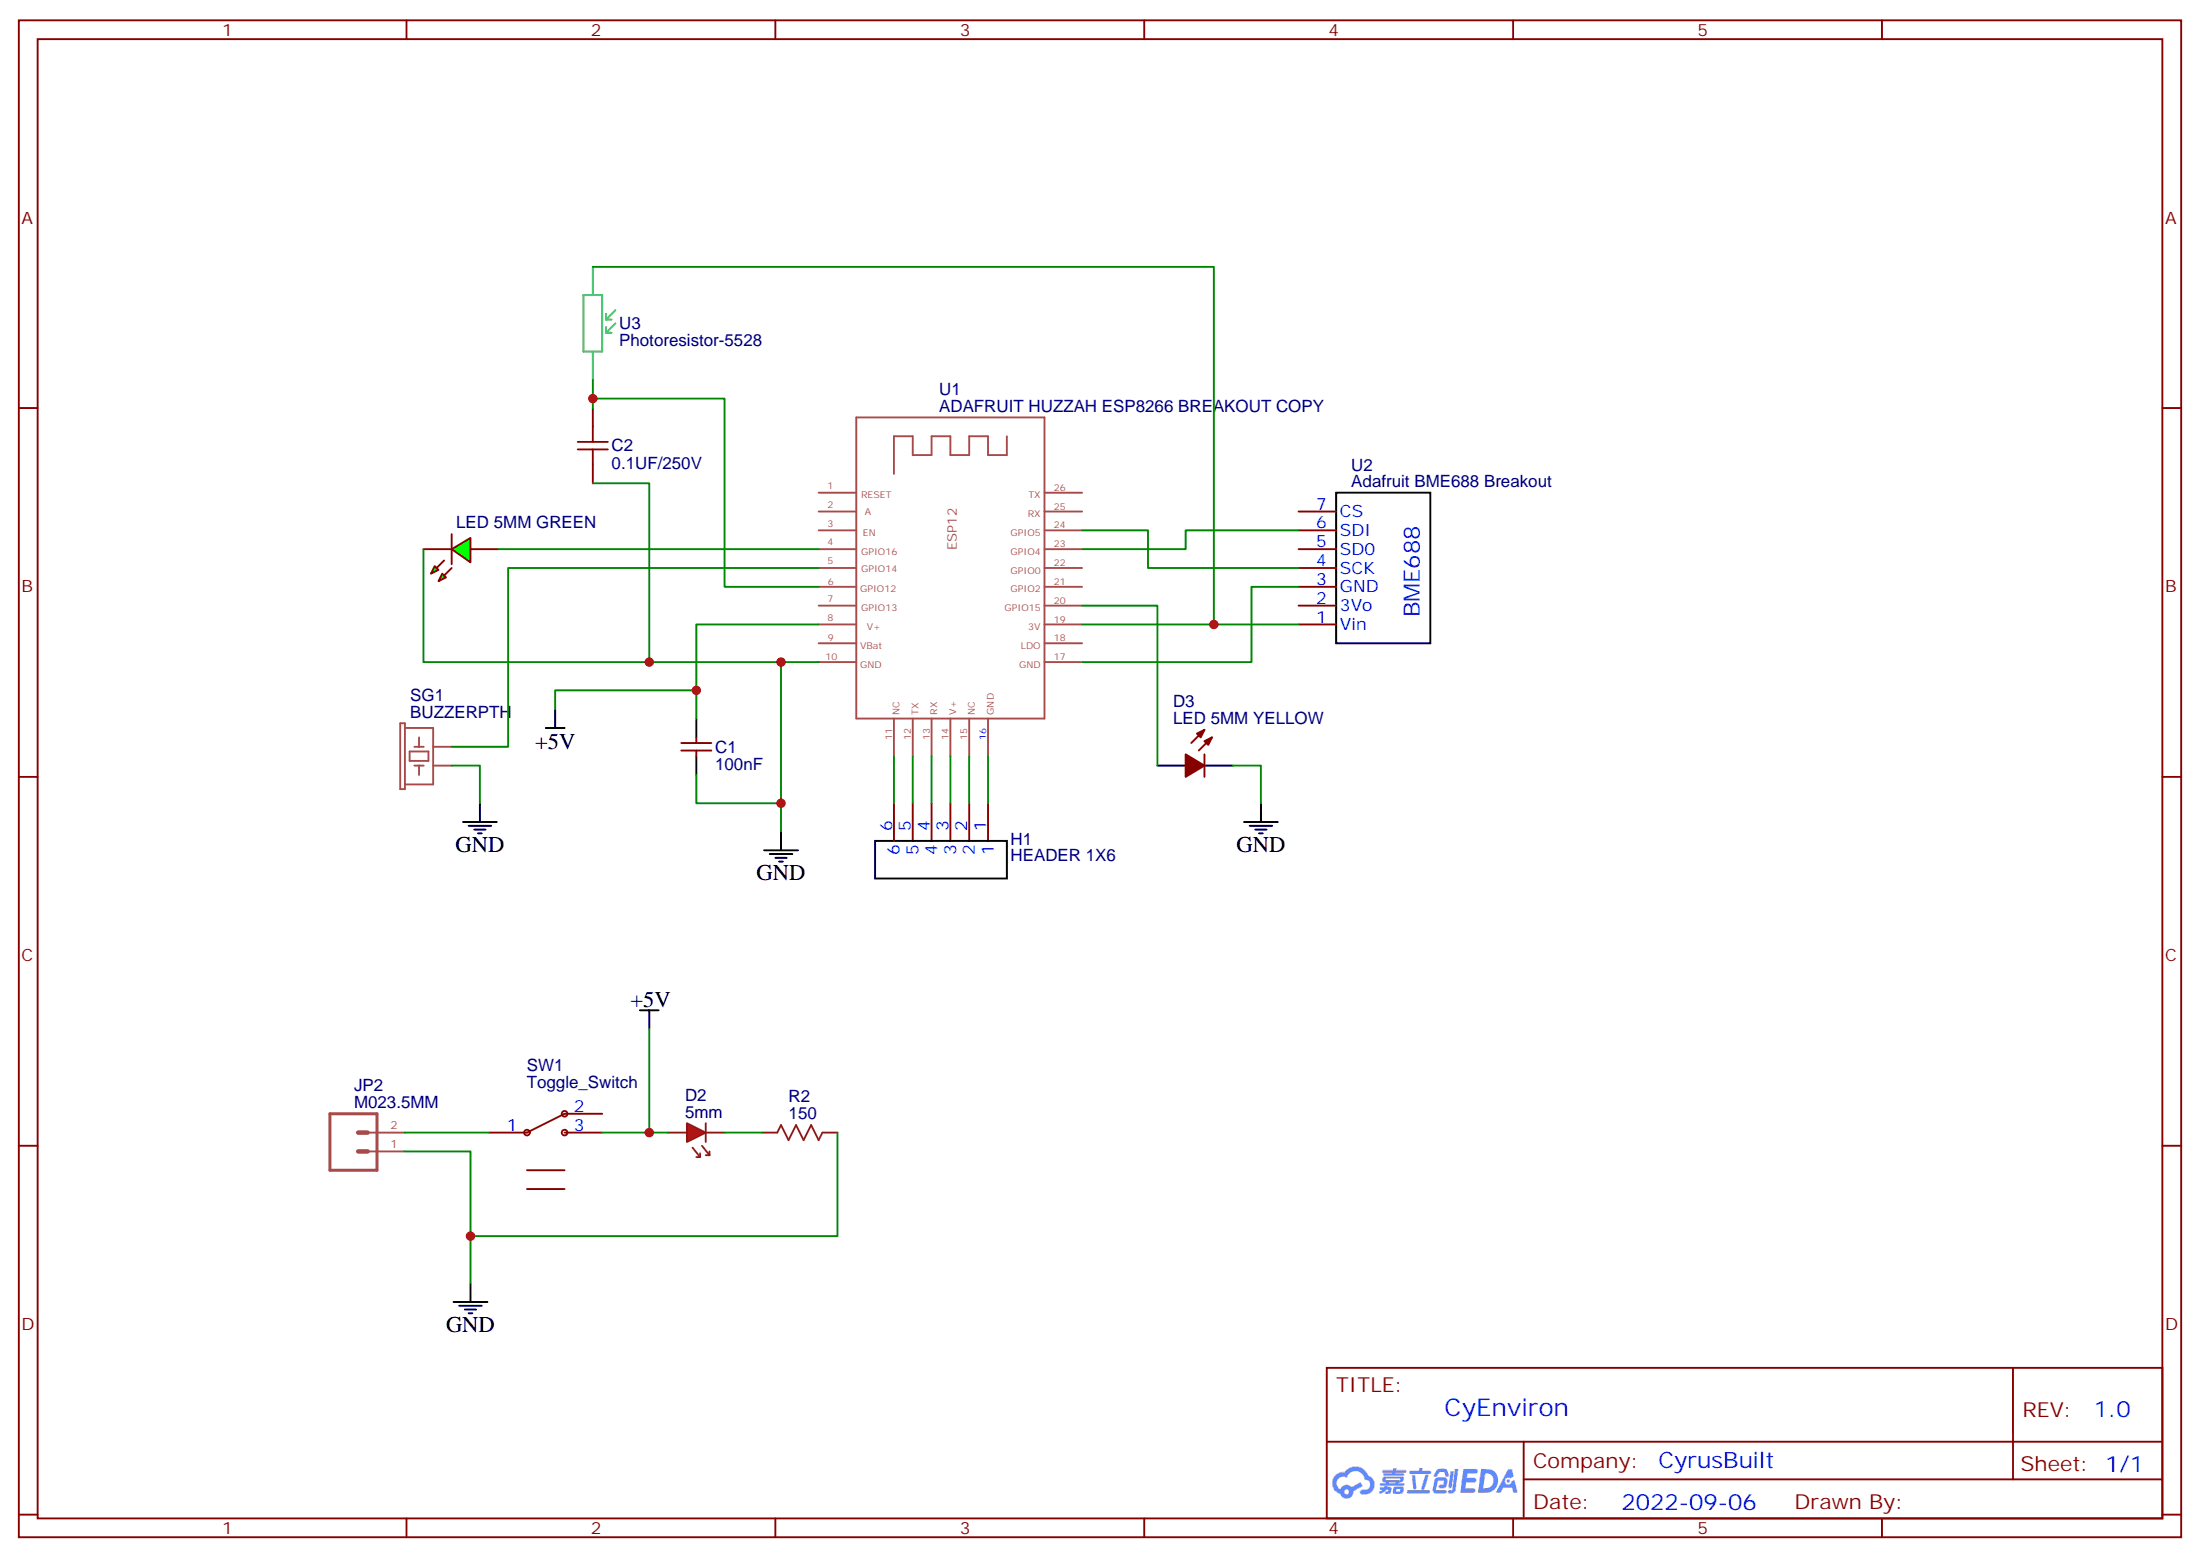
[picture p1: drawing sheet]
# EasyEDA schematic SCH_CyEnviron.json
TITLE: CyEnviron; REV: 1.0; Date: 2022-09-06; Sheet: 1/1; Company: CyrusBuilt

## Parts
C1  100nF  [100NF]
C2  0.1UF/250V  [CAP-TH_L8.8-W3.6-P7.30-D0.5]
D1  LED 5MM GREEN  [LED 5MM GREEN]
D2  5mm  [PKG-LED-5MM-RED]
D3  LED 5MM YELLOW  [LED 5MM YELLOW]
H1  HEADER 1X6  [HEADER-1X6-2.54MM]
JP2  M023.5MM  [SCREWTERMINAL-3.5MM-2]
R2  150  [PKG-0.25W RESISTOR]
SG1  BUZZERPTH  [BUZZER-12MM]
SW1  Toggle_Switch  [SPDT_TOGGLE_SWITCH]
U1  ADAFRUIT HUZZAH ESP8266 BREAKOUT COPY  [HUZZAH 8266]
U2  Adafruit BME688 Breakout  [ADAFRUIT BME688 BREAKOUT]
U3  Photoresistor-5528  [SNR2-3.0]

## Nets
+5V: C1.2 D2.1 SW1.3 U1.8(V+)
GND: C1.1 C2.2 D1.2 D3.2(K) JP2.1 R2.2 SG1.+(1) U1.10(GND)
D2_2: D2.2 R2.1
JP2_2: JP2.2 SW1.1
U1_4: D1.1 U1.4(GPIO16)
U1_5: SG1.-(2) U1.5(GPIO14)
U1_6: C2.1 U1.6(GPIO12) U3.2(P$2)
U1_11: H1.6 U1.11(NC)
U1_12: H1.5 U1.12(TX)
U1_13: H1.4 U1.13(RX)
U1_14: H1.3 U1.14(V+)
U1_15: H1.2 U1.15(NC)
U1_16: H1.1 U1.16(GND)
U1_17: U1.17(GND) U2.3(GND)
U1_19: U1.19(3V) U2.1(Vin) U3.1(P$1)
U1_20: D3.1(A) U1.20(GPIO15)
U1_23: U1.23(GPIO4) U2.6(SDI)
U1_24: U1.24(GPIO5) U2.4(SCK)

Not connected (* = marked no-connect by the designer): SW1 2 4 5; U1 1(RESET) 2(A) 3(EN) 7(GPIO13) 9(VBat) 18(LDO) 21(GPIO2) 22(GPIO0) 25(RX) 26(TX); U2 2(3Vo) 5(SD0) 7(CS)

# EasyEDA board PCB_CyEnviron.json

Outline 94 x 63 mm; copper layers: TopLayer, BottomLayer. Coordinates in mm from the lower left corner of the outline.
Outline path: 0,63 94,63 94,0 0,0 0,63

## Design rules (mm)
Default: track 0.254, clearance 0.152, via 0.619, via hole 0.32

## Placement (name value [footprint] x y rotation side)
C1  100nF  [100NF]  25 30.32 90 top
C2  0.1UF/250V  [CAP-TH_L8.8-W3.6-P7.30-D0.5]  65.39 58.39 180 top
D1  -  [LED 5MM GREEN]  20.69 41.75 0 top
D2  5mm  [PKG-LED-5MM-RED]  8.11 22.07 270 top
D3  -  [LED 5MM YELLOW]  60.44 35.53 180 top
H1  HEADER 1X6  [HEADER-1X6-2.54MM]  41.77 11.78 180 top
Hole_gge1476  -  [Hole_gge1476]  89.65 59.15 0 top
Hole_gge1491  -  [Hole_gge1491]  4.43 59.15 0 top
Hole_gge1506  -  [Hole_gge1506]  4.43 3.78 0 top
Hole_gge1521  -  [Hole_gge1521]  89.52 3.91 0 top
JP2  M023.5MM  [SCREWTERMINAL-3.5MM-2]  15.35 58.9 180 top
OPEN-HARDWARE  -  [OSHW-LOGO-L]  62.22 19.66 0 top
R2  150  [PKG-0.25W RESISTOR]  13.19 14.83 0 top
SG1  BUZZERPTH  [BUZZER-12MM]  24.37 8.73 180 top
SW1  Toggle_Switch  [SPDT_TOGGLE_SWITCH]  8.24 34.9 270 top
U1  ADAFRUIT HUZZAH ESP8266 BREAKOUT COPY  [HUZZAH 8266]  41.77 37.69 0 top
U2  Adafruit BME688 Breakout  [ADAFRUIT BME688 BREAKOUT]  89.14 38.07 270 top
U3  Photoresistor-5528  [SNR2-3.0]  76.82 56.87 90 top

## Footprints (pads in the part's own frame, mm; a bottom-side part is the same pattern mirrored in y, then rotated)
100NF
  oval 1.194x1.194 hole 0.711: 1(0,0) 2(2.54,0)
ADAFRUIT BME688 BREAKOUT
  oval 1.524x1.524 hole 0.914: 1(5.13,-15.06) 2(7.67,-15.06) 3(10.08,-15.06) 4(12.62,-15.06) 5(15.16,-15.06) 6(17.7,-15.06) 7(20.24,-15.06)
BUZZER-12MM
  oval 1.778x1.778 hole 0.9x0.9: +(3.25,0) -(-3.25,0)
CAP-TH_L8.8-W3.6-P7.30-D0.5
  oval 1.524x1.524 hole 0.914: 1(-3.65,0) 2(3.65,0)
HEADER-1X6-2.54MM
  rect 1.8x3 hole 1.1: 1(-6.35,0)
  oval 1.8x3 hole 1.1: 2(-3.81,0) 3(-1.27,0) 4(1.27,0) 5(3.81,0) 6(6.35,0)
Hole_gge1476
  round 3.2 hole 3.2 unplated: (0,0)
Hole_gge1491
  round 3.2 hole 3.2 unplated: (0,0)
Hole_gge1506
  round 3.2 hole 3.2 unplated: (0,0)
Hole_gge1521
  round 3.2 hole 3.2 unplated: (0,0)
HUZZAH 8266
  oval 1.778x1.778 hole 1: 1(-10.16,12.954) 2(-10.16,10.414) 3(-10.16,7.874) 4(-10.16,5.334) 5(-10.16,2.794) 6(-10.16,0.254) 7(-10.16,-2.286) 8(-10.16,-4.826) 9(-10.16,-7.366) 10(-10.16,-9.906) 11(-6.35,-16.764) 12(-3.81,-16.764) 13(-1.27,-16.764) 14(1.27,-16.764) 15(3.81,-16.764) 16(6.35,-16.764) 17(10.16,-9.906) 18(10.16,-7.366) 19(10.16,-4.826) 20(10.16,-2.286) 21(10.16,0.254) 22(10.16,2.794) 23(10.16,5.334) 24(10.16,7.874) 25(10.16,10.414) 26(10.16,12.954)
  oval 1.778x1.778 hole 1x1: 10(-10.16,-9.906)
  oval 3.505x3.505 hole 2.5: P$1(-10.16,16.764) P$1(-10.16,-16.256) P$1(10.16,16.764) P$1(10.16,-16.256)
LED 5MM GREEN
  rect 2.3x1.65 hole 1: 1(0,1.27)
  oval 2.3x1.65 hole 1: 2(0,-1.27)
LED 5MM YELLOW
  oval 1.651x1.651 hole 0.965: 1(1.27,0) 2(-1.27,0)
PKG-0.25W RESISTOR
  oval 2x2 hole 0.8: 1(-5.08,0) 2(5.08,0)
PKG-LED-5MM-RED
  oval 1.8x1.8 hole 0.8: 1(-1.27,0)
  rect 1.8x1.8 hole 0.8: 2(1.27,0)
SCREWTERMINAL-3.5MM-2
  rect 2.032x2.032 hole 1.205x1.2: 1(-1,0)
  oval 2.032x2.032 hole 1.205x1.2: 2(2.5,0)
SNR2-3.0
  rect 1.397x1.397 hole 0.762: 1(-1.651,0)
  oval 1.397x1.397 hole 0.762: 2(1.651,0)
SPDT_TOGGLE_SWITCH
  oval 2x2 hole 1.2 unplated: (-2.54,0) (-2.54,-5.08) (0,0) (2.54,0) (2.54,-5.08)

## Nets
As in the schematic, except:
+5V: C1.2 D2.1 U1.8
JP2_2: JP2.2

Pads without a net: U1 P$1

## Via types
v1: diameter 0.619, hole 0.32, TopLayer to BottomLayer, 1 via

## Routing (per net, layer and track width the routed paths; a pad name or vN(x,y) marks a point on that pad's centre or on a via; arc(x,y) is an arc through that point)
+5V: length 32.6
  TopLayer w0.619: 8.24,32.36 8.75,32.86 C1.2
  BottomLayer w0.619: D2.1 8.24,23.47 8.24,32.36
  BottomLayer w0.691: C1.2 U1.8
GND: length 142
  TopLayer w1.219: C2.2 61.71,58.36 D3.2 ; U1.10 37.2,27.78 39.99,24.99 61.71,24.99 61.71,35.53
  BottomLayer w1.219: U1.10 27.8,27.78 27.8,30.32 C1.1 ; JP2.1 16.35,40.88 16.75,40.48 D1.2 20.69,30.32 C1.1 ; C1.1 25,14.83 R2.2 18.27,8.73 SG1.+
D2_2: length 6
  BottomLayer w0.619: D2.2 R2.1
JP2_2: length 29.3
  BottomLayer w0.619: JP2.2 13.32,58.43 13.32,34.9 8.24,34.9
U1_4: length 10.9
  BottomLayer w0.691: D1.1 U1.4
U1_5: length 35.7
  TopLayer w0.619: SG1.- 27.62,40.48 U1.5
U1_6: length 72
  BottomLayer w0.619: U3.2 76.69,58.39 C2.1 68.95,58.48 68.95,61.57 38.21,61.57 38.21,37.94 U1.6
U1_11: length 9.1
  BottomLayer w0.619: U1.11 H1.6
U1_12: length 9.1
  BottomLayer w0.619: U1.12 H1.5
U1_13: length 9.1
  BottomLayer w0.619: U1.13 H1.4
U1_14: length 9.1
  BottomLayer w0.619: U1.14 H1.3
U1_15: length 9.1
  BottomLayer w0.619: U1.15 H1.2
U1_16: length 9.1
  BottomLayer w1.219: U1.16 H1.1
U1_17: length 22.2
  BottomLayer w0.619: U2.3 73.87,27.78 U1.17
U1_19: length 53.8
  TopLayer w0.619: U3.1 71.74,55.22 70.34,53.82 70.34,32.99 74.03,32.99 U2.1
  BottomLayer w0.619: U1.19 74,32.86 U2.1
U1_20: length 7.3
  BottomLayer w0.619: U1.20 59.04,35.4 D3.1
U1_23: length 55.7
  TopLayer w0.619: v1(73.77,43.02) 79.49,43.02 79.49,20.29 74.16,20.29 U2.6
  BottomLayer w0.619: U1.23 v1(73.77,43.02)
U1_24: length 48.1
  BottomLayer w0.619: U2.4 74.16,25.37 76.95,25.37 76.95,45.56 U1.24

## Copper pours and planes (outline as drawn; the poured copper is in the pictures)
GND on BottomLayer: 0.49,62.45 93.33,62.45 93.46,62.33 93.46,0.48 93.33,0.35 0.87,0.35 0.62,0.61 0.62,62.33

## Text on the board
TopSilkLayer: RS-232 | + | 5VDC | - | NC | TX | RX | VIN | GND | Copyright (c) 2022 Cyrus Brunner | ALARM | ON/OFF | PWR | ACT | cyrusbuilt@gmail.com | LDR | FAB 001002 ASSY 001001 | BME688/BME680 | CyEnviron Rev 1.1
